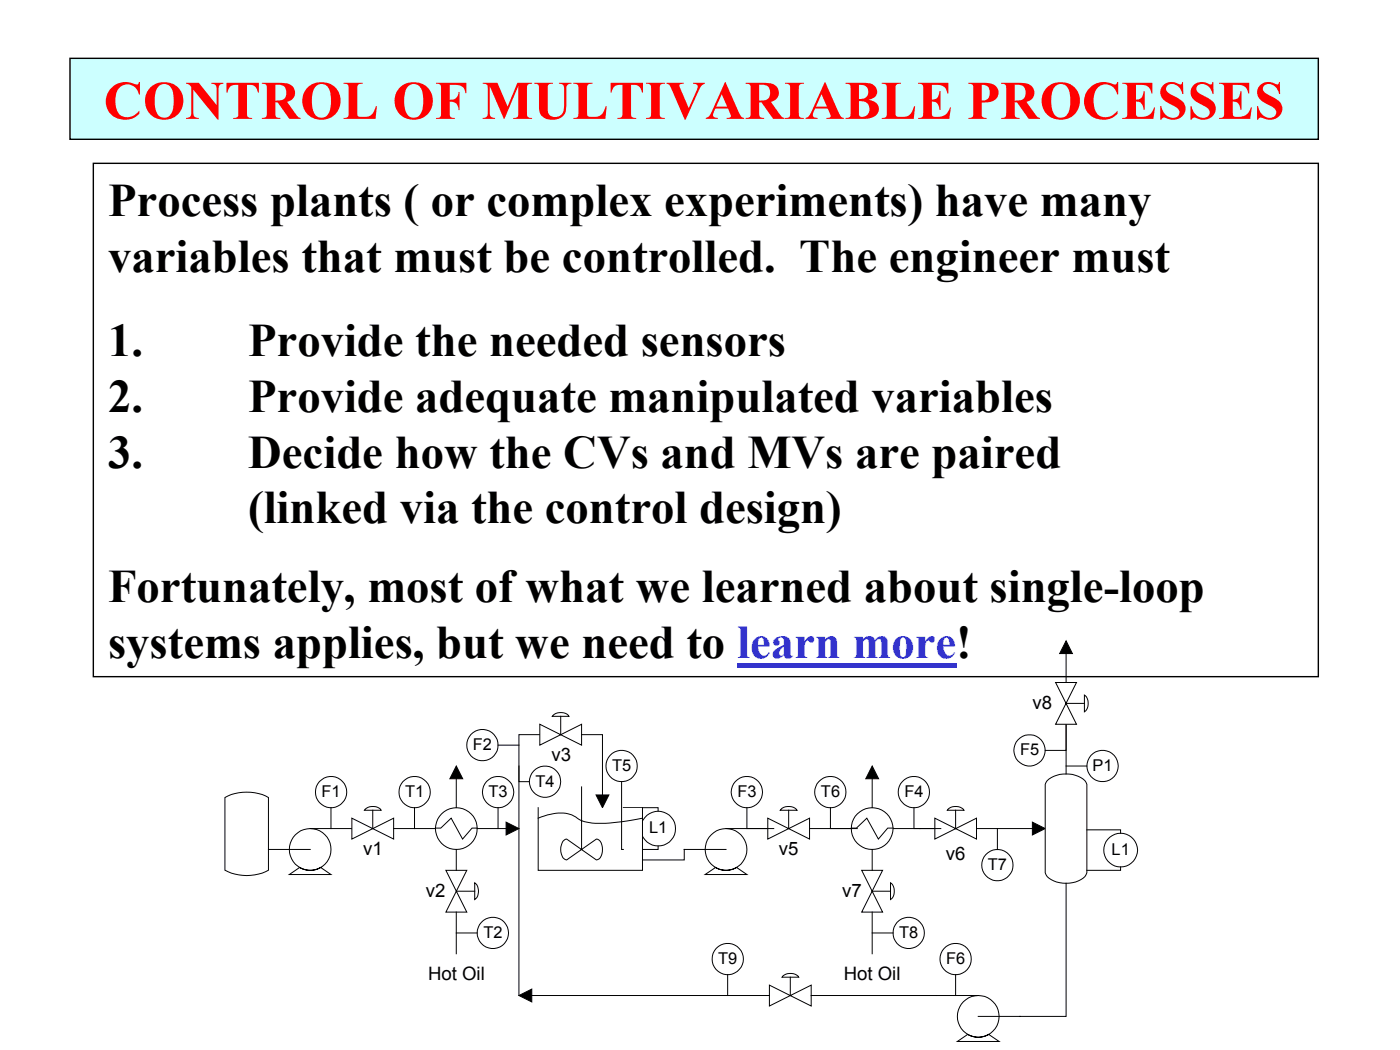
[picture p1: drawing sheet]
<svg xmlns="http://www.w3.org/2000/svg" width="254mm" height="190mm" viewBox="0 0 254 190" stroke-linecap="round" stroke-linejoin="round" font-family="sans-serif">
<path d="M12.7 10.6h226.5v14.7h-226.5z" fill-rule="evenodd" fill="#cff" stroke="#000" stroke-width=".25"/>
<path d="M16.9 29.6h222.3v93.2h-222.3z" fill="none" stroke="#000" stroke-width=".25"/>
<path d="M133.7 120.3h39.8v.8h-39.8z" fill="#33c"/>
<path d="M97.9 133.3h-3.8v47.3" fill="none" stroke="#000" stroke-width=".18"/>
<g fill="#fff" stroke="#000" stroke-width=".18">
<path d="M40.8 144.7a8.5 8.5 0 0 1 7.9 0v13.2a8.5 8.5 0 0 1-7.9 0z" fill-rule="evenodd"/>
<path d="M52.5 154.1a3.8 3.8 0 0 1 7.6 0 3.8 3.8 0 0 1-7.6 0zM52.5 158.7h7.5l-1.8-1.3a3.6 3.6 0 0 1-3.8 0z" fill-rule="evenodd"/>
</g>
<path d="M48.7 154.1h7.6M56.3 150.3h7.5" fill="none" stroke="#000" stroke-width=".18"/>
<circle cx="82.8" cy="150.3" r="3.8" fill="#fff" stroke="#000" stroke-width=".18"/>
<path d="M79 150.2h1l1.9-1.8 2 3.8 1.7-2h1" fill="none" stroke="#000" stroke-width=".18"/>
<g fill="#fff" stroke="#000" stroke-width=".18">
<path d="M80.9 157.9h3.8l-3.8 7.6h3.8z" fill-rule="evenodd"/>
<path d="M86.1 160.2a2.02 2.02 0 0 1 0 3z" fill-rule="evenodd"/>
</g>
<path d="M82.8 154.1v3.8M86.6 150.3h5.5M82.8 161.7h3.3" fill="none" stroke="#000" stroke-width=".18"/>
<path d="M91.8 149.2l2.3 1.1-2.3 1.2z" fill-rule="evenodd" fill="#000" stroke="#000" stroke-width=".18"/>
<g fill="#fff" stroke="#000" stroke-width=".18">
<path d="M97.9 131.4l7.6 3.8v-3.8l-7.6 3.8z" fill-rule="evenodd"/>
<path d="M100.4 129.8a2.06 2.06 0 0 1 2.8 .2h-3z" fill-rule="evenodd"/>
</g>
<path d="M101.7 130v3.3M105.5 133.3h3.8v11.2" fill="none" stroke="#000" stroke-width=".18"/>
<path d="M108.1 144.2h2.4l-1.2 2.3z" fill-rule="evenodd" fill="#000" stroke="#000" stroke-width=".18"/>
<circle cx="119.4" cy="150.3" r="3.1" fill="#fff" stroke="#000" stroke-width=".18"/>
<path d="M113.1 146.5h6.3v.7M119.4 153.5v.6h-6.3" fill="none" stroke="#000" stroke-width=".18"/>
<path d="M127.9 154.1a3.8 3.8 0 0 1 7.6 0 3.8 3.8 0 0 1-7.6 0zM127.9 158.7h7.6l-1.9-1.3a3.6 3.6 0 0 1-3.8 0z" fill-rule="evenodd" fill="#fff" stroke="#000" stroke-width=".18"/>
<path d="M131.7 154.1h-7.6v1.9h-7.5M131.7 150.3h7.6M146.9 150.3h40.7" fill="none" stroke="#000" stroke-width=".18"/>
<path d="M187.3 149.2l2.3 1.1-2.3 1.2z" fill-rule="evenodd" fill="#000" stroke="#000" stroke-width=".18"/>
<g fill="#fff" stroke="#000" stroke-width=".18">
<path d="M139.3 148.4l7.6 3.8v-3.8l-7.6 3.8z" fill-rule="evenodd"/>
<path d="M141.7 146.8a2.09 2.09 0 0 1 2.9 .2h-3z" fill-rule="evenodd"/>
</g>
<path d="M143.1 147v3.3" fill="none" stroke="#000" stroke-width=".18"/>
<g fill="#fff" stroke="#000" stroke-width=".18">
<path d="M169.6 148.4l7.6 3.8v-3.8l-7.6 3.8z" fill-rule="evenodd"/>
<path d="M172 146.8a2.09 2.09 0 0 1 2.9 .2h-3z" fill-rule="evenodd"/>
</g>
<path d="M173.4 147v3.3" fill="none" stroke="#000" stroke-width=".18"/>
<circle cx="158.2" cy="150.3" r="3.8" fill="#fff" stroke="#000" stroke-width=".18"/>
<path d="M154.5 150.2h.9l1.9-1.8 2.1 3.8 1.7-2h.9" fill="none" stroke="#000" stroke-width=".18"/>
<g fill="#fff" stroke="#000" stroke-width=".18">
<path d="M156.3 157.9h3.8l-3.8 7.6h3.8z" fill-rule="evenodd"/>
<path d="M161.6 160.2a2.02 2.02 0 0 1 0 3z" fill-rule="evenodd"/>
</g>
<path d="M158.2 161.7h3.4" fill="none" stroke="#000" stroke-width=".18"/>
<circle cx="60.1" cy="143.7" r="2.84" fill="#fff" stroke="#000" stroke-width=".18"/>
<path d="M60 146.5v3.8" fill="none" stroke="#000" stroke-width=".18"/>
<circle cx="75.2" cy="143.7" r="2.83" fill="#fff" stroke="#000" stroke-width=".18"/>
<path d="M75.2 146.5v3.8" fill="none" stroke="#000" stroke-width=".18"/>
<circle cx="90.4" cy="143.7" r="2.84" fill="#fff" stroke="#000" stroke-width=".18"/>
<path d="M90.4 146.5v3.8" fill="none" stroke="#000" stroke-width=".18"/>
<circle cx="89.4" cy="169.3" r="2.85" fill="#fff" stroke="#000" stroke-width=".18"/>
<path d="M82.8 169.3h3.8" fill="none" stroke="#000" stroke-width=".18"/>
<g fill="#fff" stroke="#000" stroke-width=".18">
<circle cx="87.5" cy="135.2" r="2.85"/>
<circle cx="98.9" cy="141.8" r="2.85"/>
<circle cx="112.8" cy="139" r="2.85"/>
</g>
<path d="M90.4 135.2h3.7" fill="none" stroke="#000" stroke-width=".18"/>
<g fill="#fff" stroke="#000" stroke-width=".18">
<path d="M63.8 148.4l7.6 3.8v-3.8l-7.6 3.8z" fill-rule="evenodd"/>
<path d="M66.3 146.8a2.08 2.08 0 0 1 2.9 .2h-3.1z" fill-rule="evenodd"/>
</g>
<path d="M94.1 139v2.8h1.9M67.6 147v3.3M71.4 150.3h7.6M82.8 165.5v7.5" fill="none" stroke="#000" stroke-width=".18"/>
<path d="M97.6 146.5h19v11.4h-19z" fill="#fff"/>
<path d="M97.6 146.5v11.4h19v-11.4" fill="none" stroke="#000" stroke-width=".18"/>
<path d="M102.1 152.6a2.76 2.76 0 0 0 .3 3.2l.4 .2 5.4-3.8a1.84 1.84 0 0 1 1.1 2.3l-.1 .5a1.24 1.24 0 0 1-1 1l-5.4-3.8z" fill-rule="evenodd" fill="#fff" stroke="#000" stroke-width=".18"/>
<path d="M97.6 148.4a8.4 8.4 0 0 1 6.2-.6l.3 .2a6.1 6.1 0 0 0 3.9 1.4 40.3 40.3 0 0 0 8.6-1M105.5 142.8v11.3" fill="none" stroke="#000" stroke-width=".18"/>
<circle cx="135.5" cy="143.7" r="2.85" fill="#fff" stroke="#000" stroke-width=".18"/>
<path d="M135.5 146.5v3.8h4.9" fill="none" stroke="#000" stroke-width=".18"/>
<circle cx="150.7" cy="143.7" r="2.84" fill="#fff" stroke="#000" stroke-width=".18"/>
<path d="M150.7 146.5v3.8h4.8" fill="none" stroke="#000" stroke-width=".18"/>
<circle cx="164.9" cy="169.3" r="2.84" fill="#fff" stroke="#000" stroke-width=".18"/>
<path d="M82.8 141v5.5M158.2 141v5.5M158.2 154.1v3.8M158.2 169.3h3.8" fill="none" stroke="#000" stroke-width=".18"/>
<g fill="#000" stroke="#000" stroke-width=".18">
<path d="M82.8 139l1.1 2.3h-2.3z" fill-rule="evenodd"/>
<path d="M158.2 139l1.2 2.3h-2.3z" fill-rule="evenodd"/>
</g>
<circle cx="165.8" cy="143.7" r="2.84" fill="#fff" stroke="#000" stroke-width=".18"/>
<path d="M165.8 146.5v3.8h4.9" fill="none" stroke="#000" stroke-width=".18"/>
<g fill="#fff" stroke="#000" stroke-width=".18">
<path d="M190 141.6a5.4 5.4 0 0 1 6.8 0l.4 .7v16a2.98 2.98 0 0 1-2.6 1.8 4.7 4.7 0 0 1-4.8-1.4l-.2-.4v-16z" fill-rule="evenodd"/>
<circle cx="203.3" cy="154.2" r="3.1"/>
</g>
<path d="M193.4 131.4v9M197.2 150.6h6.1v.6M203.3 157.3v.6h-6.1" fill="none" stroke="#000" stroke-width=".18"/>
<g fill="#fff" stroke="#000" stroke-width=".18">
<circle cx="181" cy="157" r="2.84"/>
<circle cx="200" cy="139" r="2.85"/>
</g>
<path d="M193.4 139h3.8" fill="none" stroke="#000" stroke-width=".18"/>
<circle cx="186.8" cy="136.1" r="2.84" fill="#fff" stroke="#000" stroke-width=".18"/>
<path d="M193.4 127.6v8.5h-3.8" fill="none" stroke="#000" stroke-width=".18"/>
<g fill="#fff" stroke="#000" stroke-width=".18">
<path d="M191.5 123.8h3.8l-3.8 7.6h3.8z" fill-rule="evenodd"/>
<path d="M196.7 126.1a2.01 2.01 0 0 1 0 3z" fill-rule="evenodd"/>
</g>
<path d="M193.4 118.3v5.5M193.4 127.6h3.3" fill="none" stroke="#000" stroke-width=".18"/>
<path d="M193.4 116.3l1.2 2.3h-2.3z" fill-rule="evenodd" fill="#000" stroke="#000" stroke-width=".18"/>
<path d="M173.7 184.4a3.8 3.8 0 0 0 7.6 0 3.8 3.8 0 0 0-7.6 0zM173.7 189l1.9-1.3a3.6 3.6 0 0 0 3.8 0l1.9 1.3z" fill-rule="evenodd" fill="#fff" stroke="#000" stroke-width=".18"/>
<path d="M193.4 160.3v24.1h-15.9M169.9 180.6h7.6" fill="none" stroke="#000" stroke-width=".18"/>
<circle cx="173.4" cy="174" r="2.84" fill="#fff" stroke="#000" stroke-width=".18"/>
<path d="M173.4 176.8v3.8" fill="none" stroke="#000" stroke-width=".18"/>
<g fill="#fff" stroke="#000" stroke-width=".18">
<path d="M139.6 178.7l7.6 3.8v-3.8l-7.6 3.8z" fill-rule="evenodd"/>
<path d="M142 177.1a2.08 2.08 0 0 1 2.9 .2h-3z" fill-rule="evenodd"/>
</g>
<path d="M143.4 177.3v3.3M96.2 180.6h43.4M147.2 180.6h22.7" fill="none" stroke="#000" stroke-width=".18"/>
<path d="M94.1 180.6l2.4-1.1v2.3z" fill-rule="evenodd" fill="#000" stroke="#000" stroke-width=".18"/>
<circle cx="132" cy="174" r="2.84" fill="#fff" stroke="#000" stroke-width=".18"/>
<path d="M112.8 141.8v12.3h.3M181 150.3v3.8M132 176.8v3.8M158.2 165.5v7.5" fill="none" stroke="#000" stroke-width=".18"/>
<text font-size="9.9" fill="#f00" x="18.8" y="21.6">CONTROL OF MULTIVARIABLE PROCESSES</text>
<g font-size="8.5">
<text x="19.6" y="39.2">Process plants ( or complex experiments) have many</text>
<text x="19.6" y="49.3">variables that must be controlled. The engineer must</text>
<text x="19.6" y="64.6">1.</text>
<text x="45" y="64.6">Provide the needed sensors</text>
<text x="19.6" y="74.7">2.</text>
<text x="45" y="74.7">Provide adequate manipulated variables</text>
<text x="19.6" y="84.8">3.</text>
<text x="45" y="84.8">Decide how the CVs and MVs are paired</text>
<text x="45" y="95">(linked via the control design)</text>
<text x="19.6" y="109.2">Fortunately, most of what we learned about single-loop</text>
<text x="19.6" y="119.4">systems applies, but we need to learn more!</text>
</g>
<g font-size="3.4">
<text x="187.3" y="128.6">v8</text>
<text x="100.1" y="138">v3</text>
<text x="65.9" y="155.1">v1</text>
<text x="141.3" y="155.1">v5</text>
<text x="171.6" y="156.1">v6</text>
<text x="77.2" y="162.7">v2</text>
<text x="152.8" y="162.7">v7</text>
<text x="77.7" y="177.8">Hot Oil</text>
<text x="153.1" y="177.8">Hot Oil</text>
</g>
<g font-size="3">
<text x="85.8" y="136.1">F2</text>
<text x="185.1" y="137">F5</text>
<text x="97.2" y="142.7">T4</text>
<text x="111.1" y="139.8">T5</text>
<text x="198.2" y="139.8">P1</text>
<text x="58.3" y="144.6">F1</text>
<text x="73.5" y="144.6">T1</text>
<text x="88.6" y="144.6">T3</text>
<text x="133.8" y="144.6">F3</text>
<text x="148.9" y="144.6">T6</text>
<text x="164.1" y="144.6">F4</text>
<text x="117.8" y="151.2">L1</text>
<text x="201.7" y="155.1">L1</text>
<text x="179.2" y="157.9">T7</text>
<text x="87.7" y="170.1">T2</text>
<text x="163.1" y="170.1">T8</text>
<text x="130.3" y="174.9">T9</text>
<text x="171.7" y="174.9">F6</text>
</g>
</svg>
